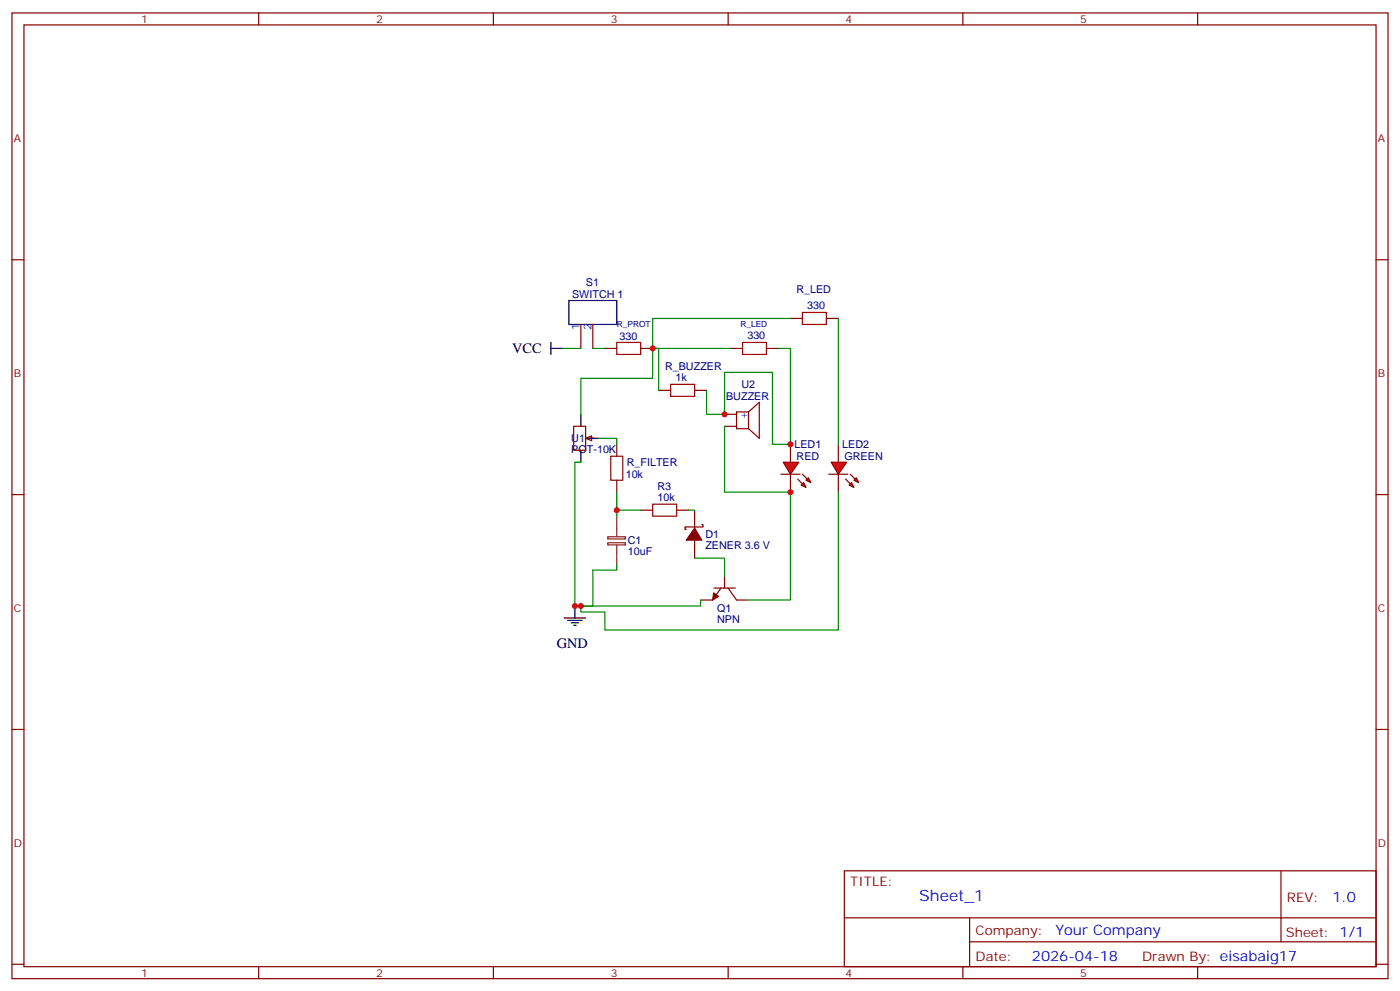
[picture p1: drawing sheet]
<svg xmlns="http://www.w3.org/2000/svg" width="412mm" height="292mm" viewBox="0 0 412 292" stroke-linecap="round" stroke-linejoin="round" font-family="sans-serif">
<g fill="none" stroke="#870000" stroke-width=".35">
<path d="M3.5 3.8h405.4v284.3h-405.4zM7.1 7.3h398.2v277.3h-398.2zM76.2 3.8v3.5M145.3 3.8v3.5M214.5 3.8v3.5M283.6 3.8v3.5M352.8 3.8v3.5M3.5 76.5h3.6M405.3 76.5h3.6M3.5 145.6h3.6M405.3 145.6h3.6M3.5 214.8h3.6"/>
<path d="M405.3 214.8h3.6M248.7 256.4h156.6v28.2h-156.6zM377.3 256.4v20.9M248.7 270.2h156.5M285.6 277.3h119.6M285.6 270.2v14.2M3.5 283.9h3.6M76.2 284.6v3.5M145.3 284.6v3.5M214.5 284.6v3.5M283.6 284.6v3.5M352.8 284.6v3.5"/>
<path d="M405.3 283.9h3.6"/>
</g>
<path d="M172.5 129l1.8-.7v1.5z" fill="#f0f0f0" stroke="#870000" stroke-width=".35"/>
<path d="M232.8 93.8h3.6M243.4 93.8h3.5M169 125.5h3.5v7.1h-3.5zM173.2 129h1.8" fill="none" stroke="#870000" stroke-width=".35"/>
<path d="M171.1 122v3.5M171.1 132.6v3.5M172.9 129h3.5" fill="none" stroke="#000" stroke-width=".35"/>
<path d="M236.4 92h7v3.5h-7z" fill="none" stroke="#a10000" stroke-width=".35"/>
<path d="M179 158h5.2v.7h-5.2zM179 159.8h5.2v.6h-5.2zM181.7 152v6M181.7 160.4v5.7" fill="none" stroke="#8c2424" stroke-width=".35"/>
<g fill="#f00" stroke="#870000" stroke-width=".35">
<path d="M230.7 136.1h4.6l-2.5 3.5z"/>
<path d="M230 139.6h5.7z"/>
</g>
<g fill="#870000" stroke="#870000" stroke-width=".35">
<path d="M236.4 139.6l1.4 1.4z"/>
<path d="M234.9 141l1.5 1.5z"/>
</g>
<g fill="#f00" stroke="#870000" stroke-width=".35">
<path d="M237.4 141.4l.7-.7 .7 1.4z"/>
<path d="M236 142.8l.7-.7 .7 1.4z"/>
</g>
<g fill="none" stroke="#870000" stroke-width=".35">
<path d="M194 114.9h3.6M204.6 114.9h3.5M215.2 102.6h3.5M225.8 102.6h3.5M181.7 130.8v3.5M213.4 125.5h3.6M213.4 122h3.6M220.5 121.3h-3.5v4.9h3.5M220.5 121.3v4.9M220.5 121.3l3.2-2.8v10.5l-3.2-2.8M232.8 130.8v5.3M232.8 139.6v5.3"/>
<path d="M181.7 141.4v3.5M188.7 150.2h3.6M199.3 150.2h3.5M204.6 150.2v5.3M204.6 159v5.3M206.7 154.4h.4v.8h-5.3v.7h.3M210.3 173.1h6.3M212.4 173.1l-2.5 3.6h-3.5M213.4 169.6v3.5M214.5 173.1l2.5 3.6h3.5"/>
</g>
<g fill="#870000" stroke="#870000" stroke-width=".35">
<path d="M210.3 174.6l1.4 1-1.8 1.1z"/>
<path d="M204.6 155.5l2.1 3.5h-4.6z"/>
</g>
<path d="M162.3 102.6h3.5M162.3 100.8v3.6M169.3 178.4v3.6M166.2 182h6.3M167.2 182.7h4.2M168.3 183.4h2.1M169 184.1h.7" fill="none" stroke="#000" stroke-width=".35"/>
<path d="M229.3 102.6h3.5v28.2h-5.3v-21.2h-14.1v12.4h-5.3v-7.1M171.1 136.1h-1.8v42.3h5.3v-10.5h7.1v-1.8M176.4 129h5.3v1.8M213.4 125.5v19.4h19.4v31.8h-12.3M181.7 144.9v7.1M181.7 150.2h7M202.8 150.2h1.8M204.6 164.3h8.8v5.3M206.4 176.7v1.7h-37.1" fill="none" stroke="#008700" stroke-width=".35"/>
<path d="M197.6 113.2h7v3.5h-7zM218.7 100.8h7.1v3.6h-7.1zM179.9 134.3h3.5v7.1h-3.5zM192.3 148.4h7v3.6h-7z" fill="none" stroke="#a10000" stroke-width=".35"/>
<g fill="#f00" stroke="#870000" stroke-width=".35">
<path d="M244.8 136.1h4.6l-2.5 3.5z"/>
<path d="M244.1 139.6h5.7z"/>
</g>
<g fill="#870000" stroke="#870000" stroke-width=".35">
<path d="M250.5 139.6l1.4 1.4z"/>
<path d="M249.1 141l1.4 1.5z"/>
</g>
<g fill="#f00" stroke="#870000" stroke-width=".35">
<path d="M251.5 141.4l.7-.7 .7 1.4z"/>
<path d="M250.1 142.8l.7-.7 .7 1.4z"/>
</g>
<path d="M171.1 95.5v7.1M174.6 95.5v7.1M178.2 102.6h3.5M188.7 102.6h3.6M246.9 130.8v5.3M246.9 139.6v5.3" fill="none" stroke="#870000" stroke-width=".35"/>
<path d="M232.8 93.8h-40.5v8.8h22.9M246.9 93.8v37M165.8 102.6h5.3M174.6 102.6h3.6M194 114.9v-12.3h-1.7v8.8h-21.2v10.6M246.9 144.9v40.6h-68.7v-5.3h-7.1v-1.8" fill="none" stroke="#008700" stroke-width=".35"/>
<path d="M181.7 100.8h7v3.6h-7z" fill="none" stroke="#a10000" stroke-width=".35"/>
<path d="M167.6 88.5h14.1v7h-14.1z" fill="none" stroke="#000" stroke-width=".35"/>
<g fill="#c00">
<circle cx="181.7" cy="150.2" r=".88"/>
<circle cx="232.8" cy="130.8" r=".88"/>
<circle cx="213.4" cy="122" r=".88"/>
<circle cx="232.8" cy="144.9" r=".88"/>
<circle cx="169.3" cy="178.4" r=".88"/>
<circle cx="171.1" cy="178.4" r=".88"/>
<circle cx="192.3" cy="102.6" r=".88"/>
</g>
<text font-size="4.6" fill="#00f" x="270.8" y="265.4">Sheet_1</text>
<g font-size="4.2">
<text x="150.9" y="104">VCC</text>
<text x="164" y="190.8">GND</text>
</g>
<g font-size="4.2" fill="#00f">
<text x="392.5" y="265.7">1.0</text>
<text x="310.9" y="275.2">Your Company</text>
<text x="304" y="283">2026-04-18</text>
</g>
<g font-size="3.9" fill="#800">
<text x="250.5" y="261">TITLE:</text>
<text x="379.1" y="265.7">REV:</text>
<text x="287.4" y="275.2">Company:</text>
<text x="378.7" y="275.8">Sheet: 1/1</text>
<text x="287.4" y="282.9">Date:</text>
<text x="336.4" y="282.9">Drawn By: eisabaig17</text>
</g>
<g font-size="3.2" fill="#800">
<text x="41.6" y="6.8">1</text>
<text x="110.8" y="6.8">2</text>
<text x="179.9" y="6.8">3</text>
<text x="249.1" y="6.8">4</text>
<text x="318.2" y="6.8">5</text>
<text x="4.1" y="41.9">A</text>
<text x="405.9" y="41.9">A</text>
<text x="4.1" y="111.1">B</text>
<text x="405.9" y="111.1">B</text>
<text x="4.1" y="180.2">C</text>
<text x="405.9" y="180.2">C</text>
<text x="4.1" y="249.3">D</text>
<text x="405.9" y="249.3">D</text>
<text x="41.6" y="287.6">1</text>
<text x="110.8" y="287.6">2</text>
<text x="179.9" y="287.6">3</text>
<text x="249.1" y="287.6">4</text>
<text x="318.2" y="287.6">5</text>
</g>
<g font-size="3.2" fill="#000080">
<text x="168.5" y="87.9">SWITCH 1</text>
<text x="172.6" y="84.3">S1</text>
<text x="234.6" y="86.1">R_LED</text>
<text x="237.8" y="90.9">330</text>
<text x="182.5" y="100.2">330</text>
<text x="220.1" y="99.8">330</text>
<text x="195.9" y="109">R_BUZZER</text>
<text x="199" y="112.1">1k</text>
<text x="213.9" y="117.9">BUZZER</text>
<text x="218.4" y="114.3">U2</text>
<text x="168.3" y="130.2">U1</text>
<text x="234" y="132">LED1</text>
<text x="248.1" y="132">LED2</text>
<text x="168.3" y="133.4">POT-10K</text>
<text x="184.6" y="137.3">R_FILTER</text>
<text x="234.7" y="135.5">RED</text>
<text x="248.8" y="135.5">GREEN</text>
<text x="184.3" y="140.8">10k</text>
<text x="193.7" y="147.4">10k</text>
<text x="193.7" y="144.2">R3</text>
<text x="184.9" y="160.2">C1</text>
<text x="207.8" y="161.6">ZENER 3.6 V</text>
<text x="207.8" y="158.4">D1</text>
<text x="184.9" y="163.4">10uF</text>
<text x="211.2" y="183.3">NPN</text>
<text x="211.2" y="180.2">Q1</text>
</g>
<g font-size="3.2" fill="#00f">
<text x="170.7" y="97.3" transform="rotate(-90 170.7 97.3)">1</text>
<text x="174.3" y="97.3" transform="rotate(-90 174.3 97.3)">2</text>
<text x="218" y="123">+</text>
</g>
<g font-size="2.5" fill="#000080">
<text x="181.7" y="96.4">R_PROT</text>
<text x="218.1" y="96.4">R_LED</text>
</g>
</svg>
